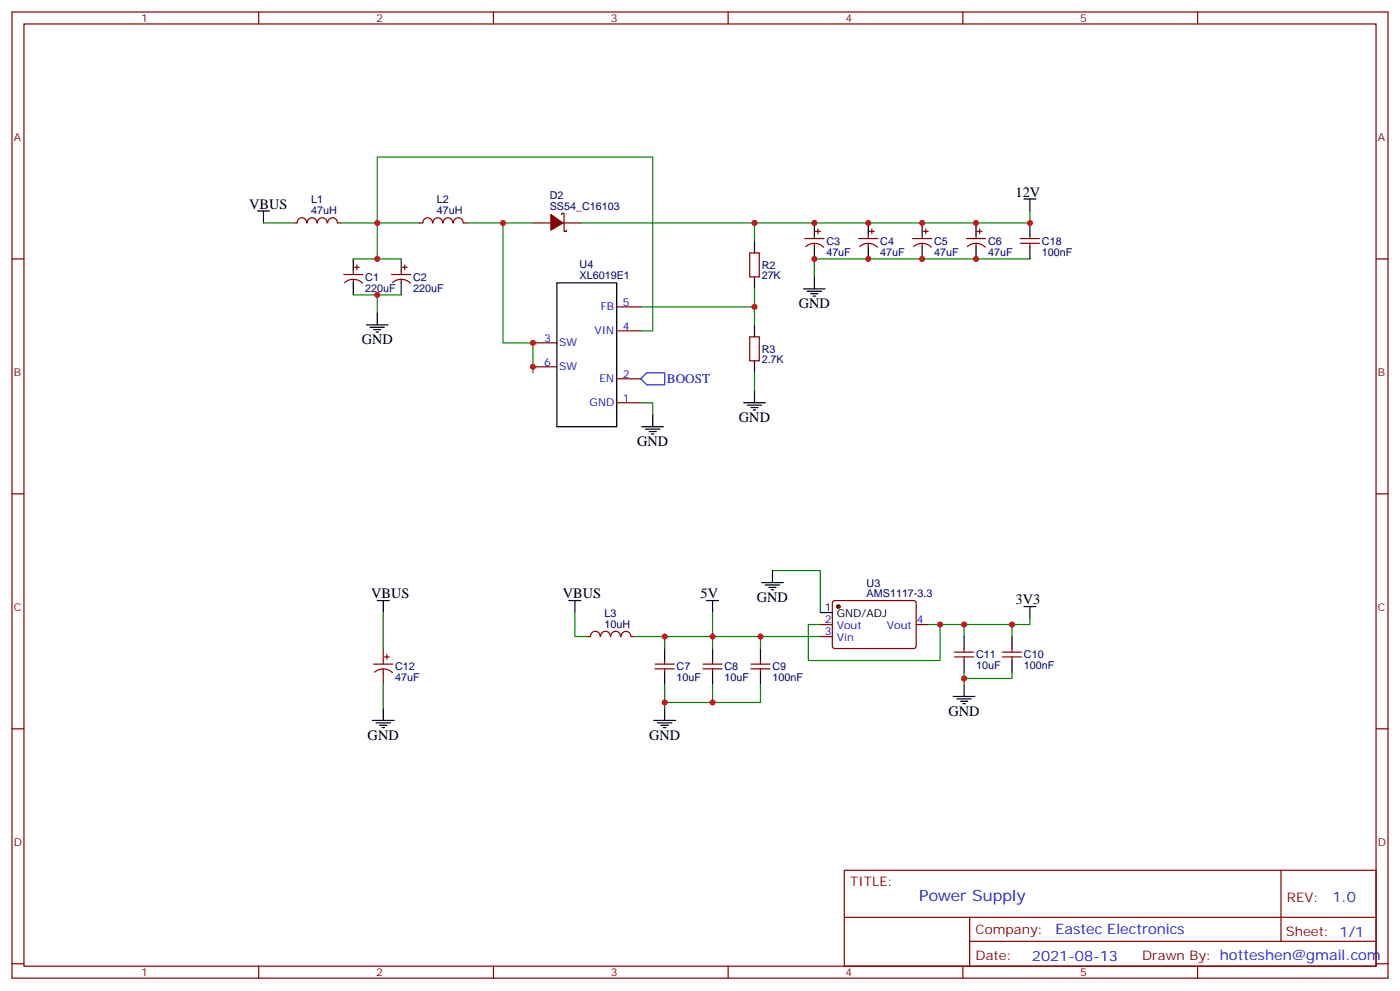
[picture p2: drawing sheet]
<svg xmlns="http://www.w3.org/2000/svg" width="412mm" height="292mm" viewBox="0 0 412 292" stroke-linecap="round" stroke-linejoin="round" font-family="sans-serif">
<g fill="none" stroke="#870000" stroke-width=".35">
<path d="M3.5 3.5h405.4v284.4h-405.4zM7.1 7.1h398.2v277.2h-398.2zM76.2 3.5v3.6M145.3 3.5v3.6M214.5 3.5v3.6M283.6 3.5v3.6M352.8 3.5v3.6M3.5 76.2h3.6M86.4 65.6h1.1M87.5 65.6a1.41 1.41 0 0 1 1.4-1.5 1.41 1.41 0 0 1 1.4 1.5M90.5 65.6a1.41 1.41 0 0 1 1.4-1.5 1.41 1.41 0 0 1 1.4 1.5M93.5 65.6a1.41 1.41 0 0 1 1.4-1.5 1.41 1.41 0 0 1 1.4 1.5"/>
<path d="M96.6 65.6a1.41 1.41 0 0 1 1.4-1.5 1.41 1.41 0 0 1 1.4 1.5M99.5 65.6h1M104.1 79.7v1.1M104.4 78.7h1.4M105.1 78v1.4M118.2 79.7v1.1M118.5 78.7h1.4M119.2 78v1.4M123.5 65.6h1M124.6 65.6a1.41 1.41 0 0 1 1.4-1.5 1.41 1.41 0 0 1 1.4 1.5M127.6 65.6a1.41 1.41 0 0 1 1.4-1.5 1.41 1.41 0 0 1 1.4 1.5M130.6 65.6a1.41 1.41 0 0 1 1.4-1.5 1.41 1.41 0 0 1 1.4 1.5"/>
<path d="M133.6 65.6a1.41 1.41 0 0 1 1.4-1.5 1.41 1.41 0 0 1 1.4 1.5M136.5 65.6h1.1M157 65.6h5.3M165.5 63.1v-.3h.7v5.3h.7v-.4M165.8 65.6h5.3M220.8 74.4h2.9v7.1h-2.9zM237.1 70.2h5.6M237.4 72.6a3.8 3.8 0 0 1 5.2 .2M239.9 69.1v1.1M239.9 71.6v1.1M240.2 68.1h1.5M240.9 67.4v1.4"/>
<path d="M252.9 70.2h5.7M253.2 72.6a3.8 3.8 0 0 1 5.3 .2M255.8 69.1v1.1M255.8 71.6v1.1M256.1 68.1h1.4M256.8 67.4v1.4M268.8 70.2h5.7M269.1 72.6a3.8 3.8 0 0 1 5.2 .2M271.6 69.1v1.1M271.6 71.6v1.1M272 68.1h1.4M272.7 67.4v1.4"/>
<path d="M284.7 70.2h5.6M285 72.6a3.8 3.8 0 0 1 5.2 .2M287.5 69.1v1.1M287.5 71.6v1.1M287.9 68.1h1.4M288.6 67.4v1.4M300.6 70.2h5.6M300.6 71.6h5.6M303.4 69.1v1.1M303.4 71.6v1.1M405.3 76.2h3.6M101.2 80.8h5.7"/>
<path d="M101.5 83.2a3.8 3.8 0 0 1 5.3 .1M104.1 82.2v1.1M115.4 80.8h5.6M115.6 83.2a3.8 3.8 0 0 1 5.3 .1M118.2 82.2v1.1M181.7 97.4h7M181.7 90.3h7M220.8 99.1h2.9v7.1h-2.9zM157 100.9h7M157 107.9h7M181.7 118.5h7M181.7 111.5h7"/>
<path d="M3.5 145.3h3.6M405.3 145.3h3.6M245.4 176.9l.5-.2 23.5 .1 .5 .6-.1 13-.6 .5-23.6-.1-.4-.7v-12.7zM110.1 195.4h5.6M110.4 197.8a3.8 3.8 0 0 1 5.2 .2M112.9 190.9v4.5M112.9 196.8v4.6M113.2 193.3h1.5M113.9 192.6v1.4M172.9 187.3h1M174 187.3a1.41 1.41 0 0 1 1.4-1.5 1.41 1.41 0 0 1 1.4 1.5M177 187.3a1.41 1.41 0 0 1 1.4-1.5 1.41 1.41 0 0 1 1.4 1.5"/>
<path d="M179.9 187.3a1.41 1.41 0 0 1 1.4-1.5 1.41 1.41 0 0 1 1.4 1.5M183 187.3a1.41 1.41 0 0 1 1.4-1.5 1.41 1.41 0 0 1 1.4 1.5M185.9 187.3h1.1M193 196.8h5.6M193 195.4h5.6M195.8 194.4v1M195.8 196.8v1.1M207.1 196.8h5.6M207.1 195.4h5.6M209.9 194.4v1M209.9 196.8v1.1M221.2 196.8h5.6"/>
<path d="M221.2 195.4h5.6M224 194.4v1M224 196.8v1.1M241.7 183.8h3.5M241.7 187.3h3.5M269.9 183.8h3.5M281.2 193.3h5.6M281.2 191.9h5.6M284 190.9v1M284 193.3v1.1M295.3 193.3h5.6M295.3 191.9h5.6"/>
<path d="M298.1 190.9v1M298.1 193.3v1.1M3.5 214.5h3.6M405.3 214.5h3.6M248.7 256.1h156.6v28.2h-156.6zM377.3 256.1v20.9M248.7 270h156.5M285.6 277h119.6M285.6 270v14.1M3.5 283.6h3.6M76.2 284.3v3.6M145.3 284.3v3.6"/>
<path d="M214.5 284.3v3.6M283.6 284.3v3.6M352.8 284.3v3.6M405.3 283.6h3.6"/>
</g>
<g fill="none" stroke="#008700" stroke-width=".35">
<path d="M77.6 65.6h8.8M100.5 65.6h10.6v-19.4h81.2v51.2h-3.6M104.1 76.2h14.1M123.5 65.6h-12.4v10.6M137.6 65.6h19.4M148.2 65.6v35.3h8.8v8.8M171.1 65.6h51.1v5.3M303.4 76.2h-63.5v5.3M303.4 62.1v3.5h-81.2M104.1 86.8h14.1M111.1 86.8v5.3M188.7 90.3h33.5"/>
<path d="M222.2 85v10.6M188.7 118.5h3.6v3.6M222.2 109.7v5.3M227.5 167.9h14.2v12.4M112.9 180.3v10.6M169.3 180.3v7h3.6M187 187.3h54.7M195.8 187.3v3.6M209.9 180.3v10.6M224 187.3v3.6M241.7 183.8h-3.6v10.6h38.8v-10.6h-3.5M276.9 183.8h7.1v3.5"/>
<path d="M284 183.8h14.1v3.5M284 197.9v1.8h14.1v-1.8M284 199.7v1.7M303.4 182v1.8h-5.3M112.9 201.4v7.1M195.8 201.4v5.3h14.1v-5.3M195.8 206.7v1.8M224 201.4v5.3h-14.1"/>
</g>
<g fill="none" stroke="#000" stroke-width=".35">
<path d="M301.6 58.6h3.6M303.4 58.6v3.5M75.8 62.1h3.6M77.6 62.1v3.5M104.1 76.2v3.5M118.2 76.2v3.5M222.2 70.9v3.5M239.9 65.6v3.5M239.9 72.7v3.5M255.8 65.6v3.5M255.8 72.7v3.5M271.6 65.6v3.5"/>
<path d="M271.6 72.7v3.5M287.5 65.6v3.5M287.5 72.7v3.5M303.4 65.6v3.5M303.4 72.7v3.5M104.1 83.3v3.5M107.9 95.6h6.4M109 96.3h4.2M110.1 97h2.1M110.8 97.7h.7M111.1 92.1v3.5M118.2 83.3v3.5"/>
<path d="M164 83.3h17.7v42.3h-17.7zM222.2 81.5v3.5M222.2 95.6v3.5M236.7 85h6.4M237.8 85.7h4.2M238.8 86.4h2.1M239.5 87.1h.7M239.9 81.5v3.5M219.1 118.5h6.3M220.1 119.2h4.3M221.2 119.9h2.1M222.2 106.2v3.5"/>
<path d="M222.2 115v3.5M189.1 125.6h6.3M190.1 126.3h4.3M191.2 127h2.1M191.9 127.7h.7M192.3 122.1v3.5M221.9 120.6h.7M111.1 176.7h3.6M112.9 176.7v3.6M167.6 176.7h3.5M169.3 176.7v3.6M208.1 176.7h3.6"/>
<path d="M209.9 176.7v3.6M224.4 171.4h6.3M225.4 172.2h4.3M226.5 172.9h2.1M227.2 173.6h.7M227.5 167.9v3.5M301.6 178.5h3.6M303.4 178.5v3.5M195.8 190.9v3.5M195.8 197.9v3.5M209.9 190.9v3.5M209.9 197.9v3.5"/>
<path d="M224 190.9v3.5M224 197.9v3.5M241.7 180.3h3.5M284 187.3v3.6M284 194.4v3.5M298.1 187.3v3.6M298.1 194.4v3.5M109.7 212h6.4M110.8 212.7h4.2M111.8 213.4h2.1M112.5 214.1h.7M112.9 208.5v3.5"/>
<path d="M192.6 212h6.4M193.7 212.7h4.2M194.7 213.4h2.1M195.4 214.1h.7M195.8 208.5v3.5M280.8 205h6.4M281.9 205.7h4.2M282.9 206.4h2.1M283.6 207.1h.7M284 201.4v3.6"/>
</g>
<g fill="#870000" stroke="#870000" stroke-width=".35">
<path d="M162.3 63.1l3.5 2.5-3.5 2.1z"/>
<circle cx="246.9" cy="178.5" r=".53"/>
</g>
<path d="M188.7 111.5l1.8-1.8h5.3v3.5h-5.3z" fill="none" stroke="#00f" stroke-width=".35"/>
<g fill="#c00">
<circle cx="276.9" cy="183.8" r=".88"/>
<circle cx="157" cy="107.9" r=".88"/>
<circle cx="148.2" cy="65.6" r=".88"/>
<circle cx="157" cy="100.9" r=".88"/>
<circle cx="111.1" cy="86.8" r=".88"/>
<circle cx="111.1" cy="76.2" r=".88"/>
<circle cx="111.1" cy="65.6" r=".88"/>
<circle cx="222.3" cy="90.3" r=".88"/>
<circle cx="255.8" cy="76.2" r=".88"/>
<circle cx="271.6" cy="76.2" r=".88"/>
<circle cx="239.9" cy="76.2" r=".88"/>
<circle cx="195.8" cy="187.3" r=".88"/>
<circle cx="209.9" cy="187.3" r=".88"/>
<circle cx="224" cy="187.3" r=".88"/>
<circle cx="209.9" cy="206.7" r=".88"/>
<circle cx="284" cy="183.8" r=".88"/>
<circle cx="298.1" cy="183.8" r=".88"/>
<circle cx="284" cy="199.7" r=".88"/>
<circle cx="195.8" cy="206.7" r=".88"/>
<circle cx="255.8" cy="65.6" r=".88"/>
<circle cx="271.6" cy="65.6" r=".88"/>
<circle cx="287.5" cy="65.6" r=".88"/>
<circle cx="303.4" cy="65.6" r=".88"/>
<circle cx="222.3" cy="65.6" r=".88"/>
<circle cx="239.9" cy="65.6" r=".88"/>
<circle cx="287.5" cy="76.2" r=".88"/>
</g>
<text font-size="4.6" fill="#00f" x="270.8" y="265.1">Power Supply</text>
<g font-size="4.2">
<text x="299.2" y="57.9">12V</text>
<text x="73.4" y="61.4">VBUS</text>
<text x="235.3" y="90.7">GND</text>
<text x="106.5" y="101.2">GND</text>
<text x="217.7" y="124.2">GND</text>
<text x="187.7" y="131.2">GND</text>
<text x="109.4" y="176">VBUS</text>
<text x="165.8" y="176">VBUS</text>
<text x="206.4" y="176">5V</text>
<text x="223" y="177.1">GND</text>
<text x="299.2" y="177.8">3V3</text>
<text x="279.4" y="210.6">GND</text>
<text x="108.3" y="217.7">GND</text>
<text x="191.2" y="217.7">GND</text>
</g>
<g font-size="4.2" fill="#00f">
<text x="392.5" y="265.4">1.0</text>
<text x="310.9" y="274.9">Eastec Electronics</text>
<text x="304" y="282.7">2021-08-13</text>
</g>
<text font-size="3.9" fill="#00f" x="196.5" y="112.7">BOOST</text>
<g font-size="3.9" fill="#800">
<text x="250.5" y="260.7">TITLE:</text>
<text x="379.1" y="265.4">REV:</text>
<text x="287.4" y="274.9">Company:</text>
<text x="378.7" y="275.5">Sheet: 1/1</text>
<text x="287.4" y="282.6">Date:</text>
<text x="336.4" y="282.7">Drawn By: hotteshen@gmail.com</text>
</g>
<g font-size="3.2" fill="#800">
<text x="41.6" y="6.5">1</text>
<text x="110.8" y="6.5">2</text>
<text x="179.9" y="6.5">3</text>
<text x="249.1" y="6.5">4</text>
<text x="318.2" y="6.5">5</text>
<text x="4.1" y="41.6">A</text>
<text x="405.9" y="41.6">A</text>
<text x="4.1" y="110.8">B</text>
<text x="405.9" y="110.8">B</text>
<text x="4.1" y="179.9">C</text>
<text x="405.9" y="179.9">C</text>
<text x="4.1" y="249.1">D</text>
<text x="405.9" y="249.1">D</text>
<text x="41.6" y="287.3">1</text>
<text x="110.8" y="287.3">2</text>
<text x="179.9" y="287.3">3</text>
<text x="249.1" y="287.3">4</text>
<text x="318.2" y="287.3">5</text>
</g>
<g font-size="3.2" fill="#000080">
<text x="91.7" y="59.9">L1</text>
<text x="128.7" y="59.9">L2</text>
<text x="161.9" y="58.6">D2</text>
<text x="91.7" y="63">47uH</text>
<text x="128.7" y="63">47uH</text>
<text x="161.9" y="61.7">SS54_C16103</text>
<text x="243.4" y="75.2">47uF</text>
<text x="243.4" y="72.1">C3</text>
<text x="259.3" y="75.2">47uF</text>
<text x="259.3" y="72.1">C4</text>
<text x="275.2" y="75.2">47uF</text>
<text x="275.2" y="72.1">C5</text>
<text x="291" y="75.2">47uF</text>
<text x="291" y="72.1">C6</text>
<text x="306.9" y="75.2">100nF</text>
<text x="306.9" y="72">C18</text>
<text x="107.6" y="82.6">C1</text>
<text x="121.7" y="82.6">C2</text>
<text x="170.7" y="82.2">XL6019E1</text>
<text x="170.7" y="79">U4</text>
<text x="224.4" y="82.3">27K</text>
<text x="224.4" y="79.2">R2</text>
<text x="107.6" y="85.8">220uF</text>
<text x="121.7" y="85.8">220uF</text>
<text x="224.4" y="106.9">2.7K</text>
<text x="224.4" y="103.9">R3</text>
<text x="255.3" y="172.7">U3</text>
<text x="255.3" y="175.7">AMS1117-3.3</text>
<text x="178.1" y="184.7">10uH</text>
<text x="178.1" y="181.5">L3</text>
<text x="116.4" y="197.3">C12</text>
<text x="199.3" y="197.3">C7</text>
<text x="213.4" y="197.3">C8</text>
<text x="227.5" y="197.3">C9</text>
<text x="287.5" y="197">10uF</text>
<text x="287.5" y="193.8">C11</text>
<text x="301.6" y="196.9">100nF</text>
<text x="301.6" y="193.7">C10</text>
<text x="116.4" y="200.4">47uF</text>
<text x="199.3" y="200.5">10uF</text>
<text x="213.4" y="200.5">10uF</text>
<text x="227.5" y="200.4">100nF</text>
</g>
<g font-size="3.2" fill="#00f">
<text x="183.4" y="90">5</text>
<text x="177" y="91.4">FB</text>
<text x="160.3" y="100.5">3</text>
<text x="164.7" y="102">SW</text>
<text x="175.1" y="98.4">VIN</text>
<text x="183.4" y="97">4</text>
<text x="160.3" y="107.6">6</text>
<text x="164.7" y="109">SW</text>
<text x="176.6" y="112.5">EN</text>
<text x="183.4" y="111.1">2</text>
<text x="173.7" y="119.6">GND</text>
<text x="183.4" y="118.2">1</text>
<text x="243" y="183.4">2</text>
<text x="246.5" y="185.2">Vout</text>
<text x="261.2" y="185.2">Vout</text>
<text x="270.1" y="183.4">4</text>
<text x="243" y="187">3</text>
<text x="246.5" y="188.7">Vin</text>
</g>
<g font-size="3.2">
<text x="243" y="179.9">1</text>
<text x="246.5" y="181.7">GND/ADJ</text>
</g>
</svg>
